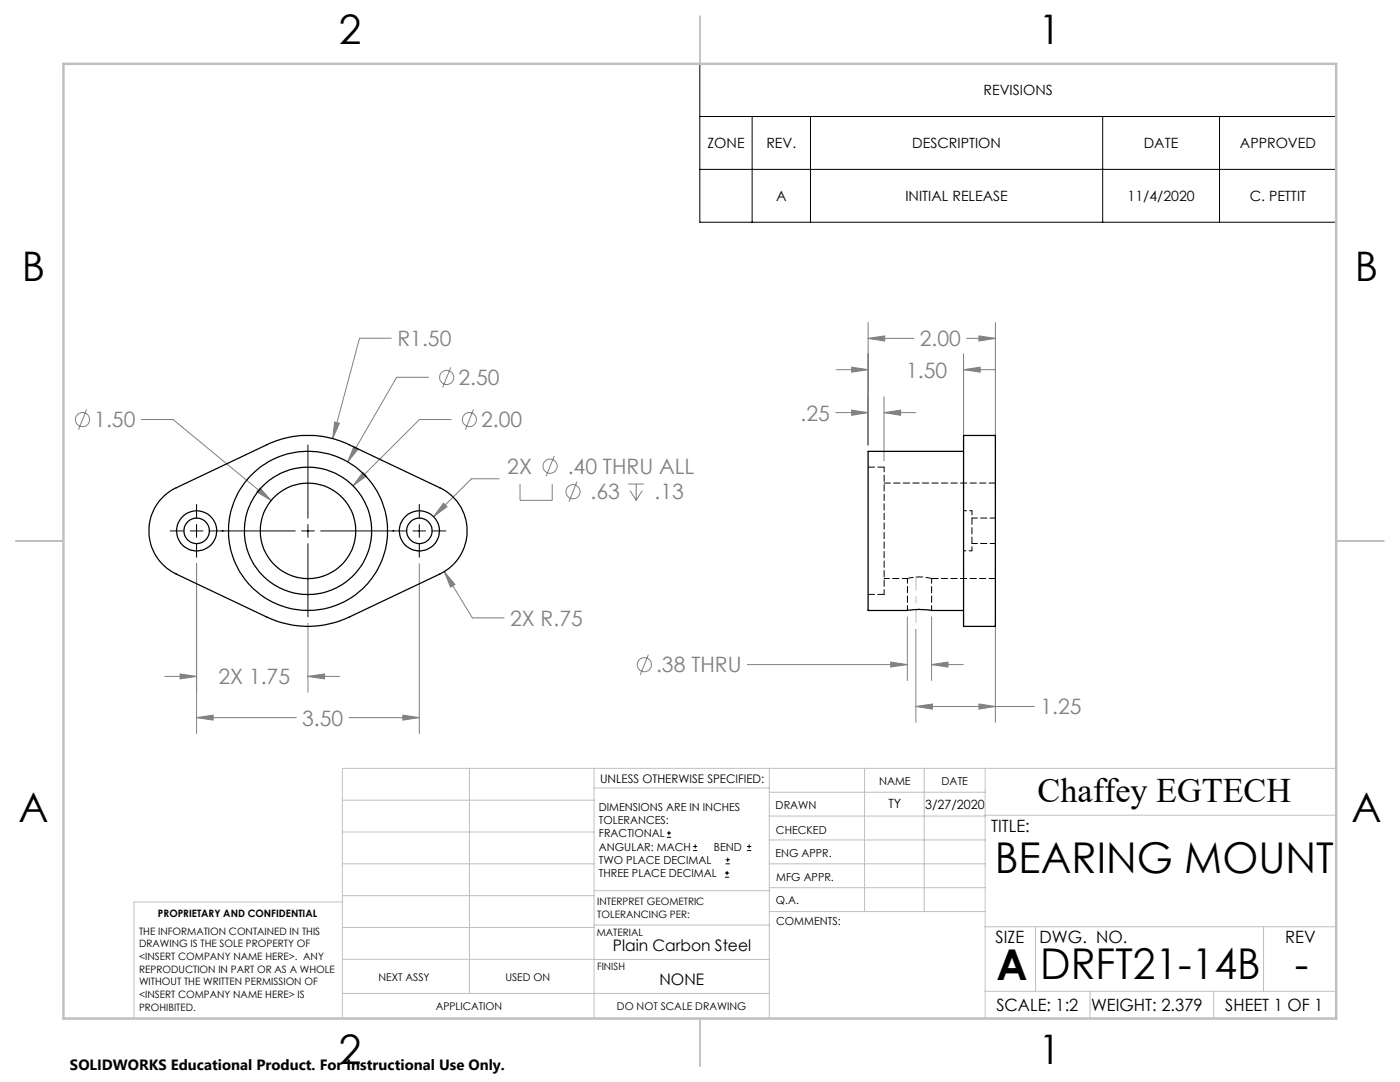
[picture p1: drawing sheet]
<svg xmlns="http://www.w3.org/2000/svg" width="279mm" height="216mm" viewBox="0 0 279 216" stroke-linecap="round" stroke-linejoin="round" font-family="sans-serif">
<g fill="none" stroke="#808080" stroke-width=".2">
<path d="M78.1 67.5h-6.3l-5.4 20M85.5 75.3h-6.3l-9.8 16.9M90 73.3l-1.7 4M166.9 73.8h6.3M170 73.3l3.2 .5-3.2 .5zM173.2 67.5l3.4-.5v1.1zM173.2 67.5h9.2M173.2 64.3v24.5M176.4 79.2v12.8M192.3 73.8l3.3-.5v1zM192.3 70.6v16.9M192.3 73.8h6.3"/>
<path d="M192.9 67.5h5.7M195.4 67l3.2 .5-3.2 .6zM198.6 64.3v23.2M17.3 81.7l-1.6 4M28.2 83.7h6.3l19.6 16.2M51.9 97.4l2.2 2.5-2.8-1.8zM66.8 84.2l.9 .3-1.3 3zM70.6 89.1l.9 .5-2.1 2.6zM72.4 94.3l.7 .7-2.7 1.9zM90.1 83.7h-6.4l-13.3 13.2M94.5 81.7l-1.6 4M99.6 95.5h-5.5l-7.6 7.6"/>
<path d="M103.8 96.6v3.2h6.4v-3.2M110.6 91l-1.6 4M115.1 96.1l-1.5 4M125.3 96.6h3.3M125.7 97.9l1.3 1.9M127 96.6v3.2M128.2 97.9l-1.2 1.9M166.8 82.3h6.4M170 81.8l3.2 .5-3.2 .6zM176.4 82.3l3.3-.5v1.1zM176.4 82.3h6.4M39.2 112.5v33.9"/>
<path d="M83.7 112.5v33.9M88.5 100.4l.7 .7-2.7 2zM88.7 114.1l2.1 2.5-.9 .6zM88.7 114.1l5.6 9.2h6.3M32.9 135h6.3M35.9 134.5l3.3 .5-3.3 .5zM61.5 135l3.3-.5v1zM61.5 124.4v13.7M61.5 135h6.3M129.4 130.6l-1.6 4.1M149.2 132.6h31.9M177.8 132.1l3.3 .5-3.3 .5z"/>
<path d="M181.1 123.1v12.7M182.8 125.6v18.5M185.9 132.6l3.3-.5v1zM185.9 123.1v12.7M185.9 132.6h6.4M198.6 124.4v19.7M39.2 143.2l3.3-.5v1zM39.2 143.2h19.9M69.7 143.2h14M80.4 142.7l3.3 .5-3.3 .5zM182.8 141l3.3-.5v1zM182.8 141h23.6"/>
<path d="M195.4 140.5l3.2 .5-3.2 .5z"/>
<circle cx="89.1" cy="75.3" r="1.41"/>
<circle cx="16.5" cy="83.7" r="1.41"/>
<circle cx="93.7" cy="83.7" r="1.4"/>
<circle cx="109.8" cy="93" r="1.42"/>
<circle cx="114.4" cy="98.1" r="1.41"/>
<circle cx="128.6" cy="132.6" r="1.42"/>
</g>
<g fill="none" stroke="#000" stroke-width=".2">
<path d="M139.7 12.7h127v31.6h-127zM139.7 23.2h127M139.7 33.8h127M150.1 23.2v21.1M161.7 23.2v21.1M220.1 23.2v21.1M243.4 23.2v21.1M61.5 88.8v14.6M34 105.9h2.7M38 105.9h2.5M39.2 100.6v2.8M39.2 104.7v2.5"/>
<path d="M39.2 108.5v2.7M41.8 105.9h17.1M60.2 105.9h2.5M61.5 104.7v2.5M61.5 108.5v14.6M64 105.9h17.1M82.4 105.9h2.5M83.7 100.6v2.8M83.7 104.7v2.5M83.7 108.5v2.7M86.2 105.9h2.8M133.1 167.1h.8"/>
<path d="M133.1 166.2h.8M133.5 165.8v.9M138.3 169.7h.8M138.3 168.9h.8M138.7 168.5v.8M144.7 175h.8M144.7 174.2h.8M144.8 172.4h.9M144.8 171.6h.9M145.1 173.8v.8M145.2 171.1v.9M149.1 169.7h.8"/>
<path d="M149.1 168.9h.8M149.5 168.5v.8"/>
</g>
<path d="M182.8 115.1v9.2" fill="none" stroke="#c0c0c0" stroke-width=".2" stroke-dasharray="15.2 1.3 1.3 1.3" stroke-dashoffset="12.6"/>
<g fill="none" stroke="#c0c0c0" stroke-width=".2">
<path d="M68.3 159.7h50.3M93.7 153.3v44.9M118.6 153.3v49.9M118.6 157.2h34.9M153.5 153.3v49.9M153.5 158.1h43.1M172.5 153.3v28.6M184.4 153.3v28.6M196.6 153.3v49.9M266.7 153.3h-198.4v49.9M68.3 178.7h50.3M68.3 172.4h50.3"/>
<path d="M68.3 166h50.3M68.3 180h-41.6v23.2M118.6 177.7h35M153.5 167.6h43.1M153.5 162.8h43.1M153.5 172.4h43.1M153.5 177.1h43.1M196.6 162.7h70.1M68.3 198.2h85.2M68.3 191.4l85.2 .1M68.3 185.1h50.3M118.6 184.6h35"/>
<path d="M153.6 181.9h43M196.6 197.8h70.1M196.6 184.9h70.1M206.7 184.9v12.9M217.5 197.8v5.4M242.2 197.8v5.4M252.2 184.9v12.9"/>
</g>
<path d="M139.7 3.2v9.5M3.1 107.9h9.6M266.7 107.9h9.5M139.7 203.2v9.6" fill="none" stroke="#c0c0c0" stroke-width=".25"/>
<path d="M12.7 12.7h254v190.5h-254z" fill="none" stroke="#c0c0c0" stroke-width=".5"/>
<g fill="#808080">
<path d="M182.8 141l3.3-.5v1zM195.4 140.5l3.2 .5-3.2 .5z"/>
<path d="M66.8 84.2l-.4 3.3 1.3-3zM70.6 89.1l-1.2 3.1 2.1-2.6zM72.4 94.3l-2 2.6 2.7-1.9zM88.7 114.1l1.2 3.1 .9-.6zM51.9 97.4l-.6 .7 2.8 1.8zM61.5 135l3.3-.5v1zM35.9 134.5l3.3 .5-3.3 .5zM39.2 143.2l3.3-.5v1zM80.4 142.7l3.3 .5-3.3 .5zM88.5 100.4l-2 2.7 2.7-2zM173.2 67.5l3.4-.5v1.1zM195.4 67l3.2 .5-3.2 .6zM170 73.3l3.2 .5-3.2 .5zM192.3 73.8l3.3-.5v1zM176.4 82.3l3.3-.5v1.1zM170 81.8l3.2 .5-3.2 .6zM185.9 132.6l3.3-.5v1zM177.8 132.1l3.3 .5-3.3 .5z"/>
</g>
<g fill="none" stroke="#000" stroke-width=".25">
<path d="M32.6 99.1l2.2-1.6 18.5-8.8a19.1 19.1 0 0 1 16.3 0l18.2 8.6a9.5 9.5 0 0 1 5.4 8.6 9.5 9.5 0 0 1-5.4 8.6l-18.2 8.7a19.1 19.1 0 0 1-16.3 0l-18.1-8.7a9.5 9.5 0 0 1-2.6-15.4zM192.3 86.9h6.3v38.1h-6.3zM192.3 90.1h-19.1v31.7h7.9a13.7 13.7 0 0 1 4.8 0h6.4"/>
<circle cx="39.2" cy="105.9" r="4"/>
<circle cx="39.3" cy="105.9" r="2.55"/>
<circle cx="61.5" cy="105.9" r="12.7"/>
<circle cx="61.5" cy="105.9" r="9.5"/>
<circle cx="61.5" cy="105.9" r="15.9"/>
<circle cx="83.7" cy="105.9" r="4"/>
<circle cx="83.7" cy="105.9" r="2.55"/>
</g>
<path d="M194 109.9v-8" fill="none" stroke="#000" stroke-width=".2" stroke-dasharray="1.3 .6" stroke-dashoffset=".4"/>
<path d="M176.4 93.2h-3.1M198.7 96.4h-22.3M173.3 118.6h3.1M185.9 115.4h12.8M183.5 121.6h.1" fill="none" stroke="#000" stroke-width=".2" stroke-dasharray="1.3 .6"/>
<path d="M176.4 118.6v-25.4M181.1 115.4v6.4M185.9 121.8v-6.4" fill="none" stroke="#000" stroke-width=".2" stroke-dasharray="1.3 .6" stroke-dashoffset=".3"/>
<path d="M185.9 115.4a9.5 9.5 0 0 0-4.8 0" fill="none" stroke="#000" stroke-width=".2" stroke-dasharray="1.3 .6" stroke-dashoffset=".1"/>
<path d="M192.3 109.9h1.7M194 101.9h-1.7" fill="none" stroke="#000" stroke-width=".2" stroke-dasharray="1.3 .6" stroke-dashoffset=".8"/>
<path d="M176.4 115.4h4.7M194 108.4h4.7M198.7 103.4h-4.7" fill="none" stroke="#000" stroke-width=".2" stroke-dasharray="1.3 .6" stroke-dashoffset=".2"/>
<g font-size="8.5">
<text x="198.5" y="174.2">BEARING MOUNT</text>
<text x="198.9" y="195.5">A</text>
<text x="207.6" y="195.4">DRFT21-14B</text>
<text x="258.4" y="195.4">-</text>
</g>
<g font-size="8.1">
<text x="67.6" y="8.9">2</text>
<text x="207.3" y="8.9">1</text>
<text x="4.4" y="56.2">B</text>
<text x="270.4" y="56.2">B</text>
<text x="3.7" y="164.1">A</text>
<text x="269.7" y="164.1">A</text>
<text x="67.6" y="212.4">2</text>
<text x="207.3" y="212.4">1</text>
</g>
<text font-size="6.9" x="207.1" y="160.1">Chaffey EGTECH</text>
<g font-size="4.2" fill="#808080">
<text x="79.3" y="69.1">R1.50</text>
<text x="183.6" y="69.1">2.00</text>
<text x="91.5" y="76.9">2.50</text>
<text x="180.8" y="75.4">1.50</text>
<text x="159.8" y="83.9">.25</text>
<text x="18.8" y="85.3">1.50</text>
<text x="96" y="85.3">2.00</text>
<text x="101.2" y="94.6">2X</text>
<text x="113.3" y="94.6">.40 THRU ALL</text>
<text x="117.9" y="99.6">.63</text>
<text x="130.6" y="99.6">.13</text>
<text x="101.8" y="124.9">2X R.75</text>
<text x="43.6" y="136.6">2X 1.75</text>
<text x="130.9" y="134.2">.38 THRU</text>
<text x="207.7" y="142.6">1.25</text>
<text x="60.3" y="144.8">3.50</text>
</g>
<g font-size="3.4">
<text x="197.8" y="166">TITLE:</text>
<text x="198.7" y="188.1">SIZE</text>
<text x="207.5" y="188.1">DWG. NO.</text>
<text x="256.5" y="188.2">REV</text>
<text x="198.8" y="201.7">SCALE: 1:2</text>
<text x="217.7" y="201.8">WEIGHT: 2.379</text>
<text x="244.5" y="201.7">SHEET 1 OF 1</text>
</g>
<g font-size="3.2">
<text x="122.3" y="189.8">Plain Carbon Steel</text>
<text x="131.6" y="196.6">NONE</text>
</g>
<text font-size="3" x="14" y="213.5">SOLIDWORKS Educational Product. For Instructional Use Only.</text>
<g font-size="2.8">
<text x="196.3" y="19">REVISIONS</text>
<text x="141.2" y="29.6">ZONE</text>
<text x="152.9" y="29.6">REV.</text>
<text x="182.1" y="29.6">DESCRIPTION</text>
<text x="228.3" y="29.6">DATE</text>
<text x="247.4" y="29.6">APPROVED</text>
<text x="154.9" y="40.1">A</text>
<text x="180.7" y="40.1">INITIAL RELEASE</text>
<text x="225" y="40.1">11/4/2020</text>
<text x="249.4" y="40.1">C. PETTIT</text>
</g>
<g font-size="2.5">
<text x="177.3" y="161.3">TY</text>
<text x="184.6" y="161.4">3/27/2020</text>
</g>
<text font-size="2.4" x="119.8" y="156.2">UNLESS OTHERWISE SPECIFIED:</text>
<g font-size="2.2">
<text x="119.5" y="161.8">DIMENSIONS ARE IN INCHES</text>
<text x="154.8" y="161.4">DRAWN</text>
<text x="175.4" y="156.6">NAME</text>
<text x="187.9" y="156.7">DATE</text>
<text x="119.5" y="164.4">TOLERANCES:</text>
<text x="119.5" y="167.1">FRACTIONAL</text>
<text x="154.9" y="166.3">CHECKED</text>
<text x="119.5" y="169.7">ANGULAR: MACH</text>
<text x="119.5" y="172.4">TWO PLACE DECIMAL</text>
<text x="142.5" y="169.7">BEND</text>
<text x="154.8" y="171">ENG APPR.</text>
<text x="119.5" y="175">THREE PLACE DECIMAL</text>
<text x="154.9" y="175.7">MFG APPR.</text>
<text x="154.9" y="180.4">Q.A.</text>
<text x="154.9" y="184.6">COMMENTS:</text>
</g>
<g font-size="2.1">
<text x="75.5" y="195.7">NEXT ASSY</text>
<text x="100.9" y="195.7">USED ON</text>
<text x="86.9" y="201.5">APPLICATION</text>
<text x="123.1" y="201.6">DO NOT SCALE DRAWING</text>
</g>
<g font-size="2">
<text x="31.5" y="182.9">PROPRIETARY AND CONFIDENTIAL</text>
<text x="119.2" y="180.6">INTERPRET GEOMETRIC</text>
<text x="119.2" y="183.1">TOLERANCING PER:</text>
<text x="27.8" y="186.5">THE INFORMATION CONTAINED IN THIS</text>
<text x="27.8" y="189">DRAWING IS THE SOLE PROPERTY OF</text>
<text x="27.8" y="191.6">&lt;INSERT COMPANY NAME HERE&gt;. ANY</text>
<text x="119.1" y="186.7">MATERIAL</text>
<text x="27.8" y="194.1">REPRODUCTION IN PART OR AS A WHOLE</text>
<text x="27.8" y="196.6">WITHOUT THE WRITTEN PERMISSION OF</text>
<text x="119.1" y="193.5">FINISH</text>
<text x="27.8" y="199.1">&lt;INSERT COMPANY NAME HERE&gt; IS</text>
<text x="27.8" y="201.7">PROHIBITED.</text>
</g>
</svg>
